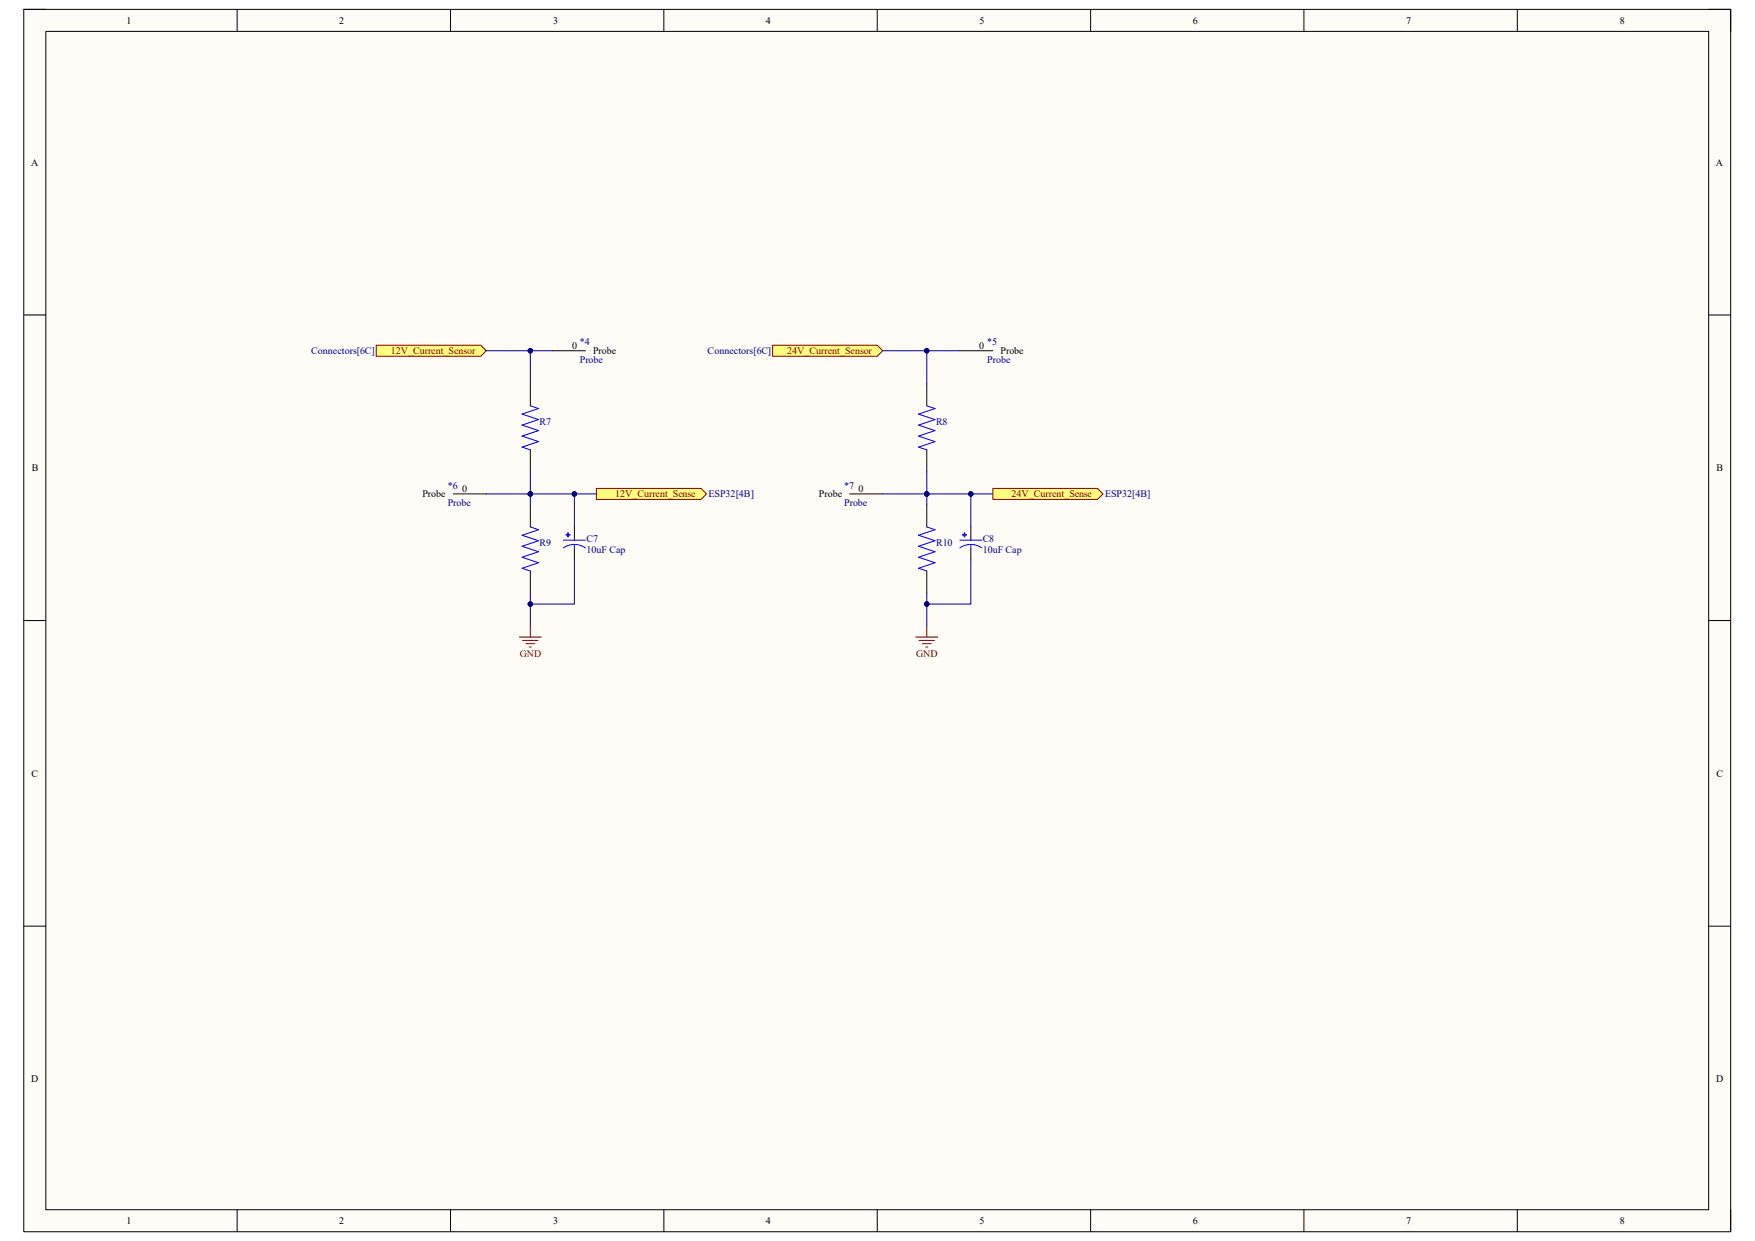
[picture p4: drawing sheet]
<svg xmlns="http://www.w3.org/2000/svg" width="297mm" height="210mm" viewBox="0 0 297 210" stroke-linecap="round" stroke-linejoin="round" font-family="sans-serif">
<path d="M4 1.6h288.9v206.8h-288.9z" fill-rule="evenodd" fill="#fffcf8"/>
<path d="M4 1.6h288.9v206.8h-288.9z" fill="none" stroke="#000" stroke-width=".17"/>
<path d="M7.8 5.3h281.4v199.4h-281.4z" fill-rule="evenodd" fill="#fffcf8"/>
<g fill="none" stroke="#000" stroke-width=".17">
<path d="M4 1.6h3.7M7.8 5.3h281.4v199.4h-281.4zM40.1 1.6v3.7M76.2 1.6v3.7M112.3 1.6v3.7M148.5 1.6v3.7M184.6 1.6v3.7M220.7 1.6v3.7M256.8 1.6v3.7M289.2 1.6h3.7v3.7M4 53.3h3.7M289.2 53.3h3.7"/>
<path d="M89.8 64.9v3.8M89.8 76.1v3.8M89.8 85.4v3.8M89.8 96.6v3.8M4 105h3.8M289.2 105h3.7M4 156.7h3.8M289.2 156.7h3.7M40.1 204.7v3.7M76.2 204.7v3.7M112.4 204.7v3.7M148.5 204.7v3.7"/>
<path d="M184.6 204.7v3.7M220.7 204.7v3.7M256.8 204.7v3.7M292.9 204.7v3.7"/>
</g>
<path d="M89.8 68.7l1.3 .4-2.7 1 2.7 .9-2.7 .9 2.7 1-2.7 .9 2.7 .9-2.7 1 1.4 .4M89.8 89.2l1.3 .4-2.7 1 2.7 .9-2.7 .9 2.7 1-2.7 .9 2.7 .9-2.7 1 1.4 .4" fill="none" stroke="#00f" stroke-width=".17"/>
<path d="M87.9 107.8h3.7M88.5 108.4h2.6M89 108.9h1.5M89.6 109.5h.3M89.8 105.9v1.9" fill="none" stroke="#800000" stroke-width=".17"/>
<path d="M96.1 90.2h.1v.6h-.1z" fill-rule="evenodd" fill="#00f"/>
<path d="M96.1 90.2h.1v.6h-.1z" fill="none" stroke="#00f" stroke-width=".17"/>
<path d="M95.8 90.5h.7v.1h-.7z" fill-rule="evenodd" fill="#00f"/>
<path d="M95.3 92.7a3.2 3.2 0 0 1 3.8 0M95.3 91.4h3.8M95.8 90.5h.7v.1h-.7zM97.2 91v.4M97.2 92.2v.7" fill="none" stroke="#00f" stroke-width=".17"/>
<path d="M97.2 89.2v1.8M97.2 92.9v1.9" fill="none" stroke="#000" stroke-width=".17"/>
<path d="M89.8 79.9v5.5" fill="none" stroke="#000080" stroke-width=".17"/>
<circle cx="89.8" cy="83.6" r=".37" fill="#000080"/>
<g fill="none" stroke="#000080" stroke-width=".17">
<path d="M89.8 100.4v5.5"/>
<circle cx="89.8" cy="83.6" r=".37"/>
</g>
<circle cx="89.8" cy="102.2" r=".37" fill="#000080"/>
<g fill="none" stroke="#000080" stroke-width=".17">
<path d="M89.8 83.6h7.4v5.6"/>
<circle cx="89.8" cy="102.2" r=".37"/>
</g>
<circle cx="97.2" cy="83.6" r=".37" fill="#000080"/>
<circle cx="97.2" cy="83.6" r=".37" fill="none" stroke="#000080" stroke-width=".17"/>
<circle cx="89.8" cy="83.6" r=".37" fill="#000080"/>
<g fill="none" stroke="#000080" stroke-width=".17">
<path d="M97.2 94.8v7.4h-7.4"/>
<circle cx="89.8" cy="83.6" r=".37"/>
</g>
<circle cx="89.8" cy="102.2" r=".37" fill="#000080"/>
<g fill="none" stroke="#000080" stroke-width=".17">
<path d="M97.2 83.6h3.7"/>
<circle cx="89.8" cy="102.2" r=".37"/>
</g>
<circle cx="97.2" cy="83.6" r=".37" fill="#000080"/>
<g fill="none" stroke="#000080" stroke-width=".17">
<path d="M82.3 83.6h7.5"/>
<circle cx="97.2" cy="83.6" r=".37"/>
</g>
<path d="M76.7 83.6h5.6" fill="none" stroke="#000" stroke-width=".17"/>
<circle cx="89.8" cy="83.6" r=".37" fill="#000080"/>
<circle cx="89.8" cy="83.6" r=".37" fill="none" stroke="#000080" stroke-width=".17"/>
<path d="M156.8 68.7l1.4 .4-2.8 1 2.8 .9-2.8 .9 2.8 1-2.8 .9 2.8 .9-2.8 1 1.4 .4M156.8 89.2l1.4 .4-2.8 1 2.8 .9-2.8 .9 2.8 1-2.8 .9 2.8 .9-2.8 1 1.4 .4" fill="none" stroke="#00f" stroke-width=".17"/>
<path d="M156.8 64.9v3.8M156.8 76.1v3.8M156.8 85.4v3.8M156.8 96.6v3.8" fill="none" stroke="#000" stroke-width=".17"/>
<path d="M155 107.8h3.7M155.5 108.4h2.6M156.1 108.9h1.5M156.7 109.5h.3M156.8 105.9v1.9" fill="none" stroke="#800000" stroke-width=".17"/>
<path d="M163.2 90.2h.1v.6h-.1z" fill-rule="evenodd" fill="#00f"/>
<path d="M163.2 90.2h.1v.6h-.1z" fill="none" stroke="#00f" stroke-width=".17"/>
<path d="M162.9 90.5h.6v.1h-.6z" fill-rule="evenodd" fill="#00f"/>
<path d="M162.4 92.7a3.3 3.3 0 0 1 3.8 0M162.4 91.4h3.8M162.9 90.5h.6v.1h-.6zM164.3 91v.4M164.3 92.2v.7" fill="none" stroke="#00f" stroke-width=".17"/>
<path d="M164.3 89.2v1.8M164.3 92.9v1.9" fill="none" stroke="#000" stroke-width=".17"/>
<path d="M156.8 79.9v5.5" fill="none" stroke="#000080" stroke-width=".17"/>
<circle cx="156.8" cy="83.6" r=".37" fill="#000080"/>
<g fill="none" stroke="#000080" stroke-width=".17">
<path d="M156.8 100.4v5.5"/>
<circle cx="156.8" cy="83.6" r=".37"/>
</g>
<circle cx="156.8" cy="102.2" r=".37" fill="#000080"/>
<g fill="none" stroke="#000080" stroke-width=".17">
<path d="M156.8 83.6h7.5v5.6"/>
<circle cx="156.8" cy="102.2" r=".37"/>
</g>
<circle cx="164.3" cy="83.6" r=".37" fill="#000080"/>
<circle cx="164.3" cy="83.6" r=".37" fill="none" stroke="#000080" stroke-width=".17"/>
<circle cx="156.8" cy="83.6" r=".37" fill="#000080"/>
<g fill="none" stroke="#000080" stroke-width=".17">
<path d="M164.3 94.8v7.4h-7.5"/>
<circle cx="156.8" cy="83.6" r=".37"/>
</g>
<circle cx="156.8" cy="102.2" r=".37" fill="#000080"/>
<g fill="none" stroke="#000080" stroke-width=".17">
<path d="M164.3 83.6h3.7"/>
<circle cx="156.8" cy="102.2" r=".37"/>
</g>
<circle cx="164.3" cy="83.6" r=".37" fill="#000080"/>
<g fill="none" stroke="#000080" stroke-width=".17">
<path d="M149.4 83.6h7.4"/>
<circle cx="164.3" cy="83.6" r=".37"/>
</g>
<path d="M143.8 83.6h5.6" fill="none" stroke="#000" stroke-width=".17"/>
<circle cx="156.8" cy="83.6" r=".37" fill="#000080"/>
<circle cx="156.8" cy="83.6" r=".37" fill="none" stroke="#000080" stroke-width=".17"/>
<path d="M100.9 82.7h17.7l1 .9-1 .9h-17.7z" fill-rule="evenodd" fill="#ffff80"/>
<path d="M100.9 82.7h17.7l1 .9-1 .9h-17.7z" fill="none" stroke="#800000" stroke-width=".17"/>
<path d="M168 82.7h17.7l1 .9-1 .9h-17.7z" fill-rule="evenodd" fill="#ffff80"/>
<path d="M168 82.7h17.7l1 .9-1 .9h-17.7z" fill="none" stroke="#800000" stroke-width=".17"/>
<path d="M63.7 58.4h17.7l.9 1-.9 .9h-17.7z" fill-rule="evenodd" fill="#ffff80"/>
<path d="M63.7 58.4h17.7l.9 1-.9 .9h-17.7z" fill="none" stroke="#800000" stroke-width=".17"/>
<path d="M82.3 59.4h7.5v5.5" fill="none" stroke="#000080" stroke-width=".17"/>
<circle cx="89.8" cy="59.4" r=".37" fill="#000080"/>
<circle cx="89.8" cy="59.4" r=".37" fill="none" stroke="#000080" stroke-width=".17"/>
<path d="M130.8 58.4h17.7l.9 1-.9 .9h-17.7z" fill-rule="evenodd" fill="#ffff80"/>
<path d="M130.8 58.4h17.7l.9 1-.9 .9h-17.7z" fill="none" stroke="#800000" stroke-width=".17"/>
<path d="M149.4 59.4h7.4v5.5" fill="none" stroke="#000080" stroke-width=".17"/>
<circle cx="156.8" cy="59.4" r=".37" fill="#000080"/>
<g fill="none" stroke="#000080" stroke-width=".17">
<path d="M89.8 59.4h3.7"/>
<circle cx="156.8" cy="59.4" r=".37"/>
</g>
<path d="M93.5 59.4h5.6" fill="none" stroke="#000" stroke-width=".17"/>
<circle cx="89.8" cy="59.4" r=".37" fill="#000080"/>
<g fill="none" stroke="#000080" stroke-width=".17">
<path d="M156.8 59.4h5.6"/>
<circle cx="89.8" cy="59.4" r=".37"/>
</g>
<path d="M162.4 59.4h5.6" fill="none" stroke="#000" stroke-width=".17"/>
<circle cx="156.8" cy="59.4" r=".37" fill="#000080"/>
<circle cx="156.8" cy="59.4" r=".37" fill="none" stroke="#000080" stroke-width=".17"/>
<g font-size="1.7">
<text x="21.4" y="4">1</text>
<text x="57.4" y="4">2</text>
<text x="93.6" y="4">3</text>
<text x="129.6" y="4">4</text>
<text x="165.8" y="4">5</text>
<text x="201.8" y="4">6</text>
<text x="238" y="4">7</text>
<text x="274.1" y="4">8</text>
<text x="5.3" y="28">A</text>
<text x="290.4" y="28">A</text>
<text x="96.8" y="59">0</text>
<text x="100.4" y="59.9">Probe</text>
<text x="165.7" y="59">0</text>
<text x="169.3" y="59.9">Probe</text>
<text x="5.4" y="79.8">B</text>
<text x="78.2" y="83.2">0</text>
<text x="145.3" y="83.2">0</text>
<text x="290.5" y="79.8">B</text>
<text x="71.5" y="84.2">Probe</text>
<text x="138.6" y="84.2">Probe</text>
<text x="5.3" y="131.4">C</text>
<text x="290.5" y="131.4">C</text>
<text x="5.3" y="183.2">D</text>
<text x="290.4" y="183.2">D</text>
<text x="21.4" y="207.2">1</text>
<text x="57.4" y="207.2">2</text>
<text x="93.6" y="207.2">3</text>
<text x="129.6" y="207.2">4</text>
<text x="165.8" y="207.2">5</text>
<text x="201.8" y="207.2">6</text>
<text x="238" y="207.2">7</text>
<text x="274.1" y="207.2">8</text>
</g>
<g font-size="1.7" fill="#000080">
<text x="52.7" y="59.9">Connectors[6C]</text>
<text x="98.1" y="58.5">*4</text>
<text x="119.8" y="59.9">Connectors[6C]</text>
<text x="167.1" y="58.5">*5</text>
<text x="98.1" y="61.4">Probe</text>
<text x="167.1" y="61.4">Probe</text>
<text x="91.3" y="71.9">R7</text>
<text x="158.4" y="71.9">R8</text>
<text x="75.8" y="82.7">*6</text>
<text x="142.9" y="82.7">*7</text>
<text x="75.8" y="85.6">Probe</text>
<text x="119.9" y="84.2">ESP32[4B]</text>
<text x="142.9" y="85.6">Probe</text>
<text x="187" y="84.2">ESP32[4B]</text>
<text x="91.3" y="92.4">R9</text>
<text x="99.3" y="91.7">C7</text>
<text x="99.3" y="93.6">10uF Cap</text>
<text x="158.4" y="92.4">R10</text>
<text x="166.3" y="91.7">C8</text>
<text x="166.3" y="93.6">10uF Cap</text>
</g>
<g font-size="1.7" fill="#800000">
<text x="66.1" y="59.9">12V_Current_Sensor</text>
<text x="133.2" y="59.9">24V_Current_Sensor</text>
<text x="104.1" y="84.2">12V_Current_Sense</text>
<text x="171.2" y="84.2">24V_Current_Sense</text>
<text x="88" y="111.2">GND</text>
<text x="155.1" y="111.2">GND</text>
</g>
</svg>
